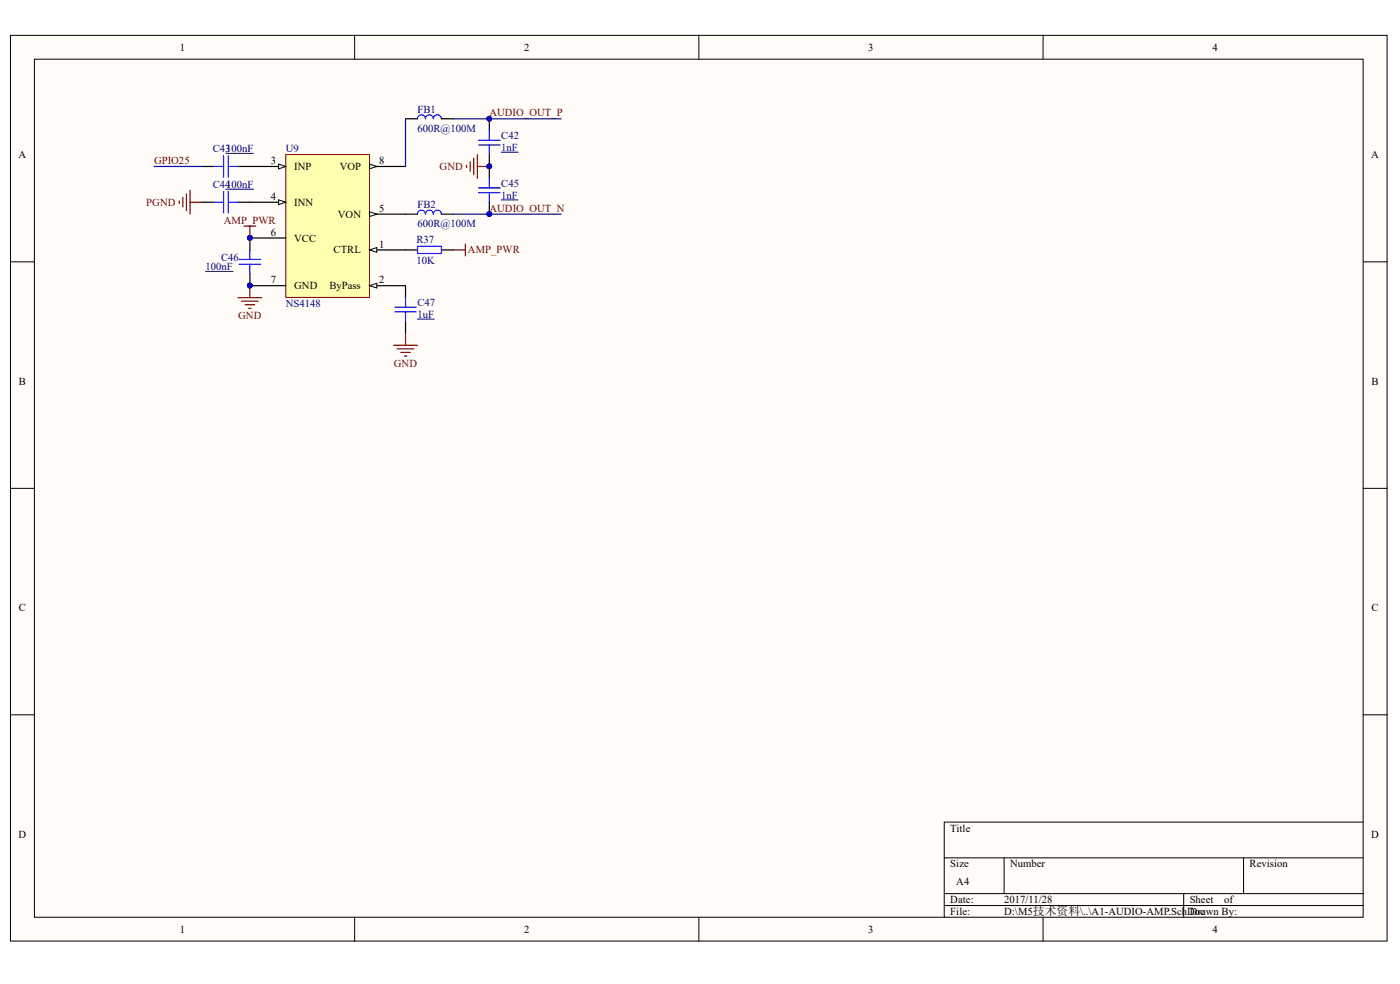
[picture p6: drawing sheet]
<svg xmlns="http://www.w3.org/2000/svg" width="288mm" height="202mm" viewBox="0 0 288 202" stroke-linecap="round" stroke-linejoin="round" font-family="sans-serif">
<g fill="#fffcf8" stroke="#000" stroke-width=".21">
<path d="M2.2 7.3h283v186h-283z"/>
<path d="M7.1 12.2h273.2v176.2h-273.2z"/>
</g>
<g fill="none" stroke="#000" stroke-width=".21">
<path d="M72.9 7.3v4.9M143.7 7.3v4.9M214.5 7.3v4.9M2.2 53.8h4.9M280.3 53.8h4.9M2.2 100.3h4.9M280.3 100.3h4.9M2.2 146.8h4.9M280.3 146.8h4.9M194.2 176.2h86.1M206.5 176.2v7.4M255.7 176.2v7.4"/>
<path d="M280.3 168.9h-86.1v19.6M72.9 188.5v4.9M143.7 188.5v4.9M194.2 183.6h86.1M194.2 186h86.1M214.5 188.5v4.9M243.4 183.6v4.9"/>
</g>
<path d="M58.8 31.8h17.2v29.3h-17.2z" fill="#ffffb0" stroke="#800000" stroke-width=".21"/>
<path d="M51.4 58.7h7.4M51.4 48.9h7.4M51.4 41.5h7.4" fill="none" stroke="#000" stroke-width=".25"/>
<g fill="#000080" stroke="#000080" stroke-width=".21">
<circle cx="51.4" cy="58.7" r=".48"/>
<circle cx="51.4" cy="48.9" r=".48"/>
</g>
<path d="M57.3 41.1l1.5 .4-1.5 .5z" fill="#fffcf8" stroke="#000" stroke-width=".21"/>
<path d="M51.4 34.2h7.4" fill="none" stroke="#000" stroke-width=".25"/>
<path d="M57.3 33.7l1.5 .5-1.5 .5z" fill="#fffcf8" stroke="#000" stroke-width=".21"/>
<path d="M76 34.2h7.4" fill="none" stroke="#000" stroke-width=".25"/>
<path d="M76 33.7l1.5 .5-1.5 .5z" fill="#fffcf8" stroke="#000" stroke-width=".21"/>
<path d="M76 44h7.4" fill="none" stroke="#000" stroke-width=".25"/>
<path d="M76 43.5l1.5 .5-1.5 .5z" fill="#fffcf8" stroke="#000" stroke-width=".21"/>
<path d="M76 51.3h7.4" fill="none" stroke="#000" stroke-width=".25"/>
<path d="M76 51.3l1.5-.4v.9z" fill="#fffcf8" stroke="#000" stroke-width=".21"/>
<path d="M76 58.7h7.4" fill="none" stroke="#000" stroke-width=".25"/>
<path d="M76 58.7l1.5-.5v1z" fill="#fffcf8" stroke="#000" stroke-width=".21"/>
<g fill="#000080" stroke="#000080" stroke-width=".21">
<circle cx="51.4" cy="58.7" r=".48"/>
<circle cx="51.4" cy="48.9" r=".48"/>
<circle cx="100.6" cy="34.2" r=".47"/>
<circle cx="100.6" cy="24.4" r=".47"/>
<circle cx="100.6" cy="44" r=".47"/>
</g>
<g fill="none" stroke="#000" stroke-width=".25">
<path d="M41.5 34.2h2.5M48.9 34.2h2.5M83.4 24.4h2.4M90.8 24.4h2.4M100.6 24.4v2.5M100.6 31.8v4.8M41.5 41.5h2.5M48.9 41.5h2.5M51.4 48.9v2.4M51.4 56.2v2.5M83.4 58.7v2.4M83.4 51.3h2.4"/>
<path d="M83.4 44h2.4M90.8 51.3h2.4M90.8 44h2.4M100.6 41.5v2.5M83.4 66v2.5"/>
</g>
<g fill="none" stroke="#00f" stroke-width=".25">
<path d="M44 34.2h2M46 32v4.4M46 39.3v4.4M47 34.2h1.9M47 32v4.4M47 39.3v4.4M89.1 24.4a.8 .8 0 0 0-.8-.8 .8 .8 0 0 0-.8 .8 .82 .82 0 0 0-.8-.8 .82 .82 0 0 0-.9 .8M90.7 24.4a.81 .81 0 0 0-.8-.8 .81 .81 0 0 0-.8 .8M98.4 28.8h4.4M98.4 29.8h4.4M98.4 38.6h4.4M98.4 39.6h4.4"/>
<path d="M100.6 26.9v1.9M100.6 29.8v2M100.6 36.6v2M100.6 39.6v1.9M44 41.5h2M47 41.5h1.9M49.2 53.3h4.4M49.2 54.3h4.4M51.4 51.3v2M51.4 54.3v1.9M85.8 50.6h5v1.5h-5zM89.1 44a.8 .8 0 0 0-.8-.8 .8 .8 0 0 0-.8 .8 .82 .82 0 0 0-.8-.8 .82 .82 0 0 0-.9 .8"/>
<path d="M90.7 44a.81 .81 0 0 0-.8-.8 .81 .81 0 0 0-.8 .8M81.2 63.1h4.4M81.2 64.1h4.4M83.4 61.1v2M83.4 64.1v1.9"/>
</g>
<path d="M46.5 31.5h5.6M46.5 38.9h5.6M103.1 31.3h3.4M42.3 55.8h5.6M103.1 41.1h3.4M85.8 65.6h3.5" fill="none" stroke="#000080" stroke-width=".21"/>
<g fill="none" stroke="#800000" stroke-width=".25">
<path d="M38.3 39.8v3.5M39.1 39.1v4.9M95.9 34v.4M96.7 33.2v2M97.4 32.5v3.4M98.2 31.8v4.8M98.2 34.2h2.4M36.9 41.3v.5M37.6 40.6v1.9M39.1 41.5h2.4M50.2 46.4h2.4M51.4 46.4v2.5"/>
<path d="M51.4 58.7v2.4M93.2 51.3h2.5M95.7 50.1v2.5M48.9 61.1h4.9M49.7 61.9h3.4M50.4 62.6h2M51.1 63.3h.5M80.9 70.9h4.9M81.7 71.7h3.4M82.4 72.4h2M83.1 73.1h.5M83.4 68.5v2.4"/>
</g>
<path d="M31.7 34.2h9.8M83.4 24.4v9.8M93.2 24.4h22.2M93.2 44h22.2" fill="none" stroke="#000080" stroke-width=".25"/>
<g font-size="2.2">
<text x="37" y="10.4">1</text>
<text x="107.8" y="10.4">2</text>
<text x="178.5" y="10.4">3</text>
<text x="249.3" y="10.4">4</text>
<text x="3.8" y="32.5">A</text>
<text x="55.7" y="33.7">3</text>
<text x="60.5" y="34.9">INP</text>
<text x="69.8" y="34.9">VOP</text>
<text x="78" y="33.7">8</text>
<text x="282" y="32.5">A</text>
<text x="55.7" y="41.1">4</text>
<text x="60.5" y="42.3">INN</text>
<text x="69.5" y="44.7">VON</text>
<text x="78" y="43.5">5</text>
<text x="55.7" y="48.4">6</text>
<text x="60.5" y="49.6">VCC</text>
<text x="68.6" y="52.1">CTRL</text>
<text x="78" y="50.9">1</text>
<text x="55.7" y="58.2">7</text>
<text x="60.5" y="59.4">GND</text>
<text x="67.7" y="59.4">ByPass</text>
<text x="78" y="58.2">2</text>
<text x="3.9" y="79">B</text>
<text x="282" y="79">B</text>
<text x="3.9" y="125.5">C</text>
<text x="282" y="125.5">C</text>
<text x="3.8" y="172.1">D</text>
<text x="195.4" y="170.9">Title</text>
<text x="282" y="172.1">D</text>
<text x="195.4" y="178.2">Size</text>
<text x="207.7" y="178.2">Number</text>
<text x="256.9" y="178.2">Revision</text>
<text x="195.4" y="185.5">Date:</text>
<text x="196.6" y="181.9">A4</text>
<text x="206.5" y="185.5">2017/11/28</text>
<text x="244.6" y="185.5">Sheet</text>
<text x="251.7" y="185.5">of</text>
<text x="37" y="191.7">1</text>
<text x="107.8" y="191.7">2</text>
<text x="178.5" y="191.7">3</text>
<text x="195.4" y="188">File:</text>
<text x="206.5" y="188">D:\M5技术资料\..\A1-AUDIO-AMP.SchDoc</text>
<text x="244.6" y="188">Drawn By:</text>
<text x="249.3" y="191.7">4</text>
</g>
<g font-size="2.2" fill="#000080">
<text x="85.8" y="23.1">FB1</text>
<text x="85.8" y="27.1">600R@100M</text>
<text x="103.1" y="28.6">C42</text>
<text x="43.7" y="31.3">C43100nF</text>
<text x="58.8" y="31.3">U9</text>
<text x="103.1" y="31">1nF</text>
<text x="43.7" y="38.6">C44100nF</text>
<text x="103.1" y="38.4">C45</text>
<text x="103.1" y="40.8">1nF</text>
<text x="85.8" y="42.7">FB2</text>
<text x="85.8" y="46.7">600R@100M</text>
<text x="45.5" y="53.5">C46</text>
<text x="85.6" y="49.9">R37</text>
<text x="42.3" y="55.5">100nF</text>
<text x="85.6" y="54.3">10K</text>
<text x="58.8" y="63.1">NS4148</text>
<text x="85.8" y="62.9">C47</text>
<text x="85.8" y="65.3">1uF</text>
</g>
<g font-size="2.2" fill="#800000">
<text x="100.6" y="23.9">AUDIO_OUT_P</text>
<text x="31.7" y="33.7">GPIO25</text>
<text x="90.4" y="34.9">GND</text>
<text x="30.1" y="42.3">PGND</text>
<text x="46" y="46">AMP_PWR</text>
<text x="100.6" y="43.5">AUDIO_OUT_N</text>
<text x="96.2" y="52.1">AMP_PWR</text>
<text x="49" y="65.6">GND</text>
<text x="81" y="75.4">GND</text>
</g>
</svg>
